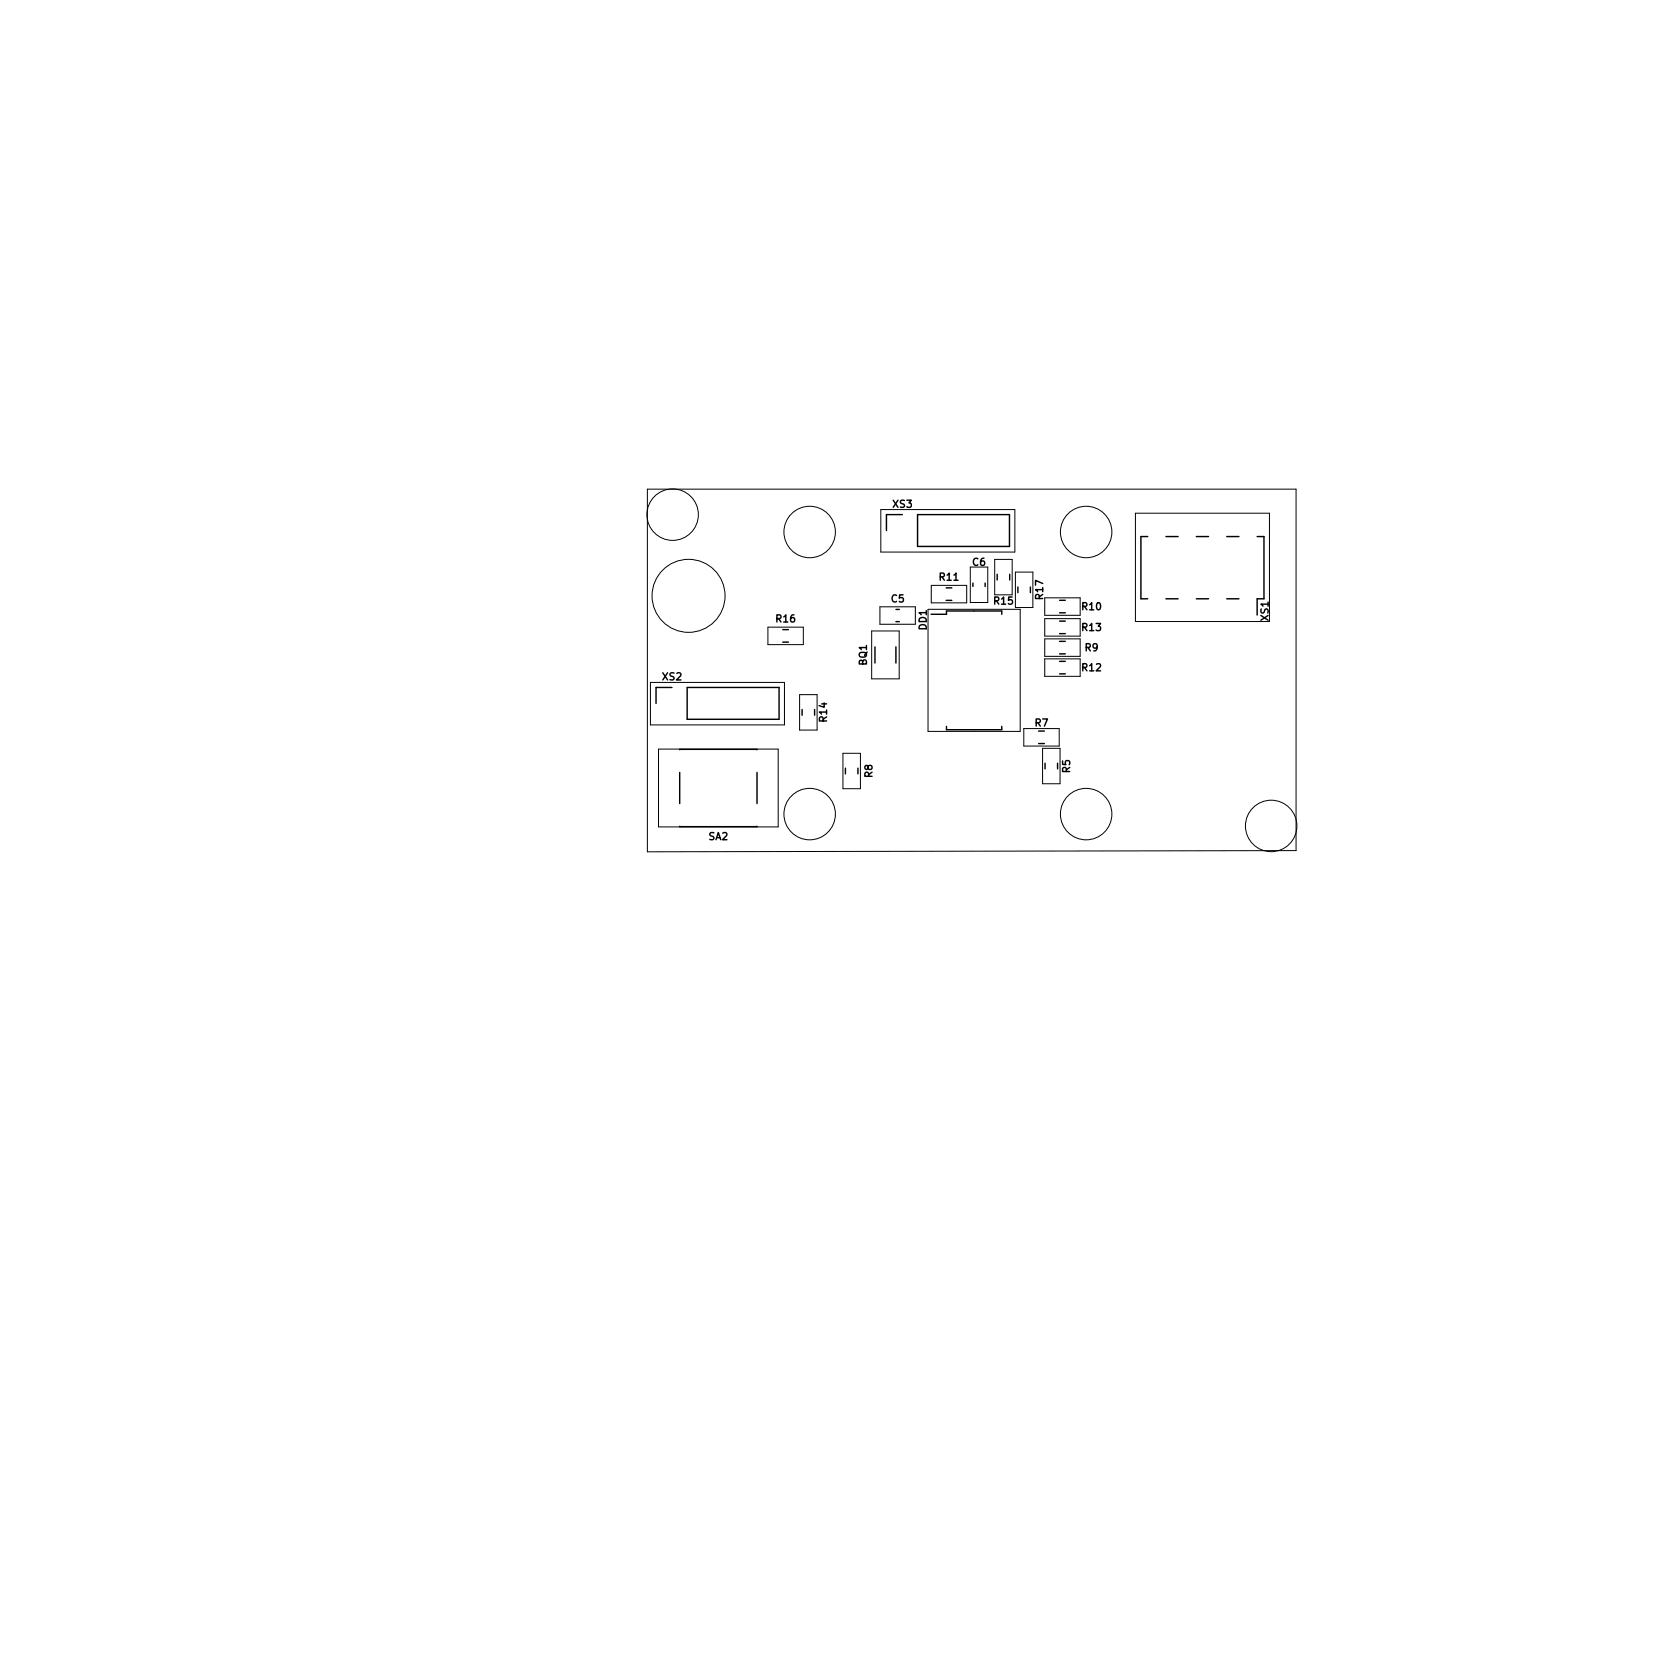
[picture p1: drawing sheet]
<svg xmlns="http://www.w3.org/2000/svg" width="140mm" height="140mm" viewBox="0 0 140 140" stroke-linecap="round" stroke-linejoin="round" font-family="sans-serif">
<g fill="none" stroke="#000" stroke-width=".12">
<path d="M56.1 57.4h-1.3v1.4M57.4 57.4h7.7v2.7h-7.7zM65.4 53.7h.5M65.4 52.6h.5M67 59.3v.5M68.1 59.3v.5M73.1 54v1.4M74.9 54v1.4M74.9 50.9h.2M74.9 51.9h.2M75.4 43h-1.3v1.3M76.7 43h7.6v2.7h-7.6z"/>
<path d="M77.8 51.3h1.3v-.3h4.6v.3M79.1 50.2h.4M79.1 49.1h.4M81.3 48.7v.3M82.3 48.7v.3M83.3 48v.5M84.4 48v.5M85 49v.5M86.1 49v.5M88.5 54.6h.5M88.5 53.6h.5M88.5 51.2h.5"/>
<path d="M88.5 50.2h.5M88.5 56.3h.5M88.5 55.3h.5M88.5 51.9h.5M88.5 52.9h.5M95.9 44.8h-.6v5.2h.6M97.4 44.8h1M97.4 50h1M100 44.8h1M100 50h1M102.5 44.8h1M102.5 50h1"/>
<path d="M105 44.8h.6v5.2h-.6v1.4M56.8 69h6.5M56.8 62.6h6.5M56.8 64.5v2.6M63.3 64.5v2.6M70.6 64.2v.5M71.7 64.2v.5M79.1 60.7v.3h4.6v-.3M86.8 61.1h.5M86.8 62.1h.5M87.3 63.8v.4M88.4 63.8v.4"/>
</g>
<g fill="none" stroke="#000" stroke-width=".08">
<path d="M54.1 40.9h54.2v30.2l-54.2 .1zM54.3 57h11.2v3.6h-11.2zM64.2 52.4h2.9v1.5h-2.9zM66.8 58h1.5v3h-1.5zM72.8 52.7h2.3v4h-2.3zM73.5 50.7h3v1.5h-3zM73.6 42.6h11.2v3.5h-11.2zM77.5 50.9h7.7v10.2h-7.7zM77.8 48.9h3v1.5h-3zM81.1 47.4h1.4v2.9h-1.4zM83.1 46.7h1.5v3h-1.5zM84.8 47.8h1.5v3h-1.5z"/>
<path d="M87.3 50h3v1.4h-3zM87.3 51.7h3v1.5h-3zM87.3 53.4h3v1.4h-3zM87.3 55h3v1.5h-3zM94.9 42.9h11.2v9h-11.2zM55 62.6h10v6.5h-10zM70.4 62.9h1.5v3h-1.5zM85.5 60.9h3v1.4h-3zM87.1 62.5h1.5v3h-1.5z"/>
<circle cx="56.2" cy="43" r="2.15"/>
<circle cx="57.5" cy="49.8" r="3"/>
<circle cx="67.6" cy="44.5" r="2.15"/>
<circle cx="90.7" cy="44.5" r="2.15"/>
<circle cx="67.6" cy="68" r="2.15"/>
<circle cx="90.7" cy="68" r="2.15"/>
<circle cx="106.2" cy="69" r="2.15"/>
</g>
<g font-size=".8">
<text x="74.6" y="42.4">XS3</text>
<text x="81.3" y="47.3">C6</text>
<text x="64.9" y="52">R16</text>
<text x="74.5" y="50.3">C5</text>
<text x="77.4" y="52.6" transform="rotate(-90 77.4 52.6)">DD1</text>
<text x="78.5" y="48.5">R11</text>
<text x="83.1" y="50.5">R15</text>
<text x="87.1" y="50" transform="rotate(-90 87.1 50)">R17</text>
<text x="90.4" y="51">R10</text>
<text x="90.4" y="52.7">R13</text>
<text x="106" y="51.8" transform="rotate(-90 106 51.8)">XS1</text>
<text x="55.4" y="56.8">XS2</text>
<text x="72.4" y="55.6" transform="rotate(-90 72.4 55.6)">BQ1</text>
<text x="90.4" y="56.1">R12</text>
<text x="90.7" y="54.4">R9</text>
<text x="69.1" y="60.3" transform="rotate(-90 69.1 60.3)">R14</text>
<text x="72.9" y="65" transform="rotate(-90 72.9 65)">R8</text>
<text x="86.5" y="60.7">R7</text>
<text x="89.4" y="64.6" transform="rotate(-90 89.4 64.6)">R5</text>
<text x="59.2" y="70.2">SA2</text>
</g>
</svg>
